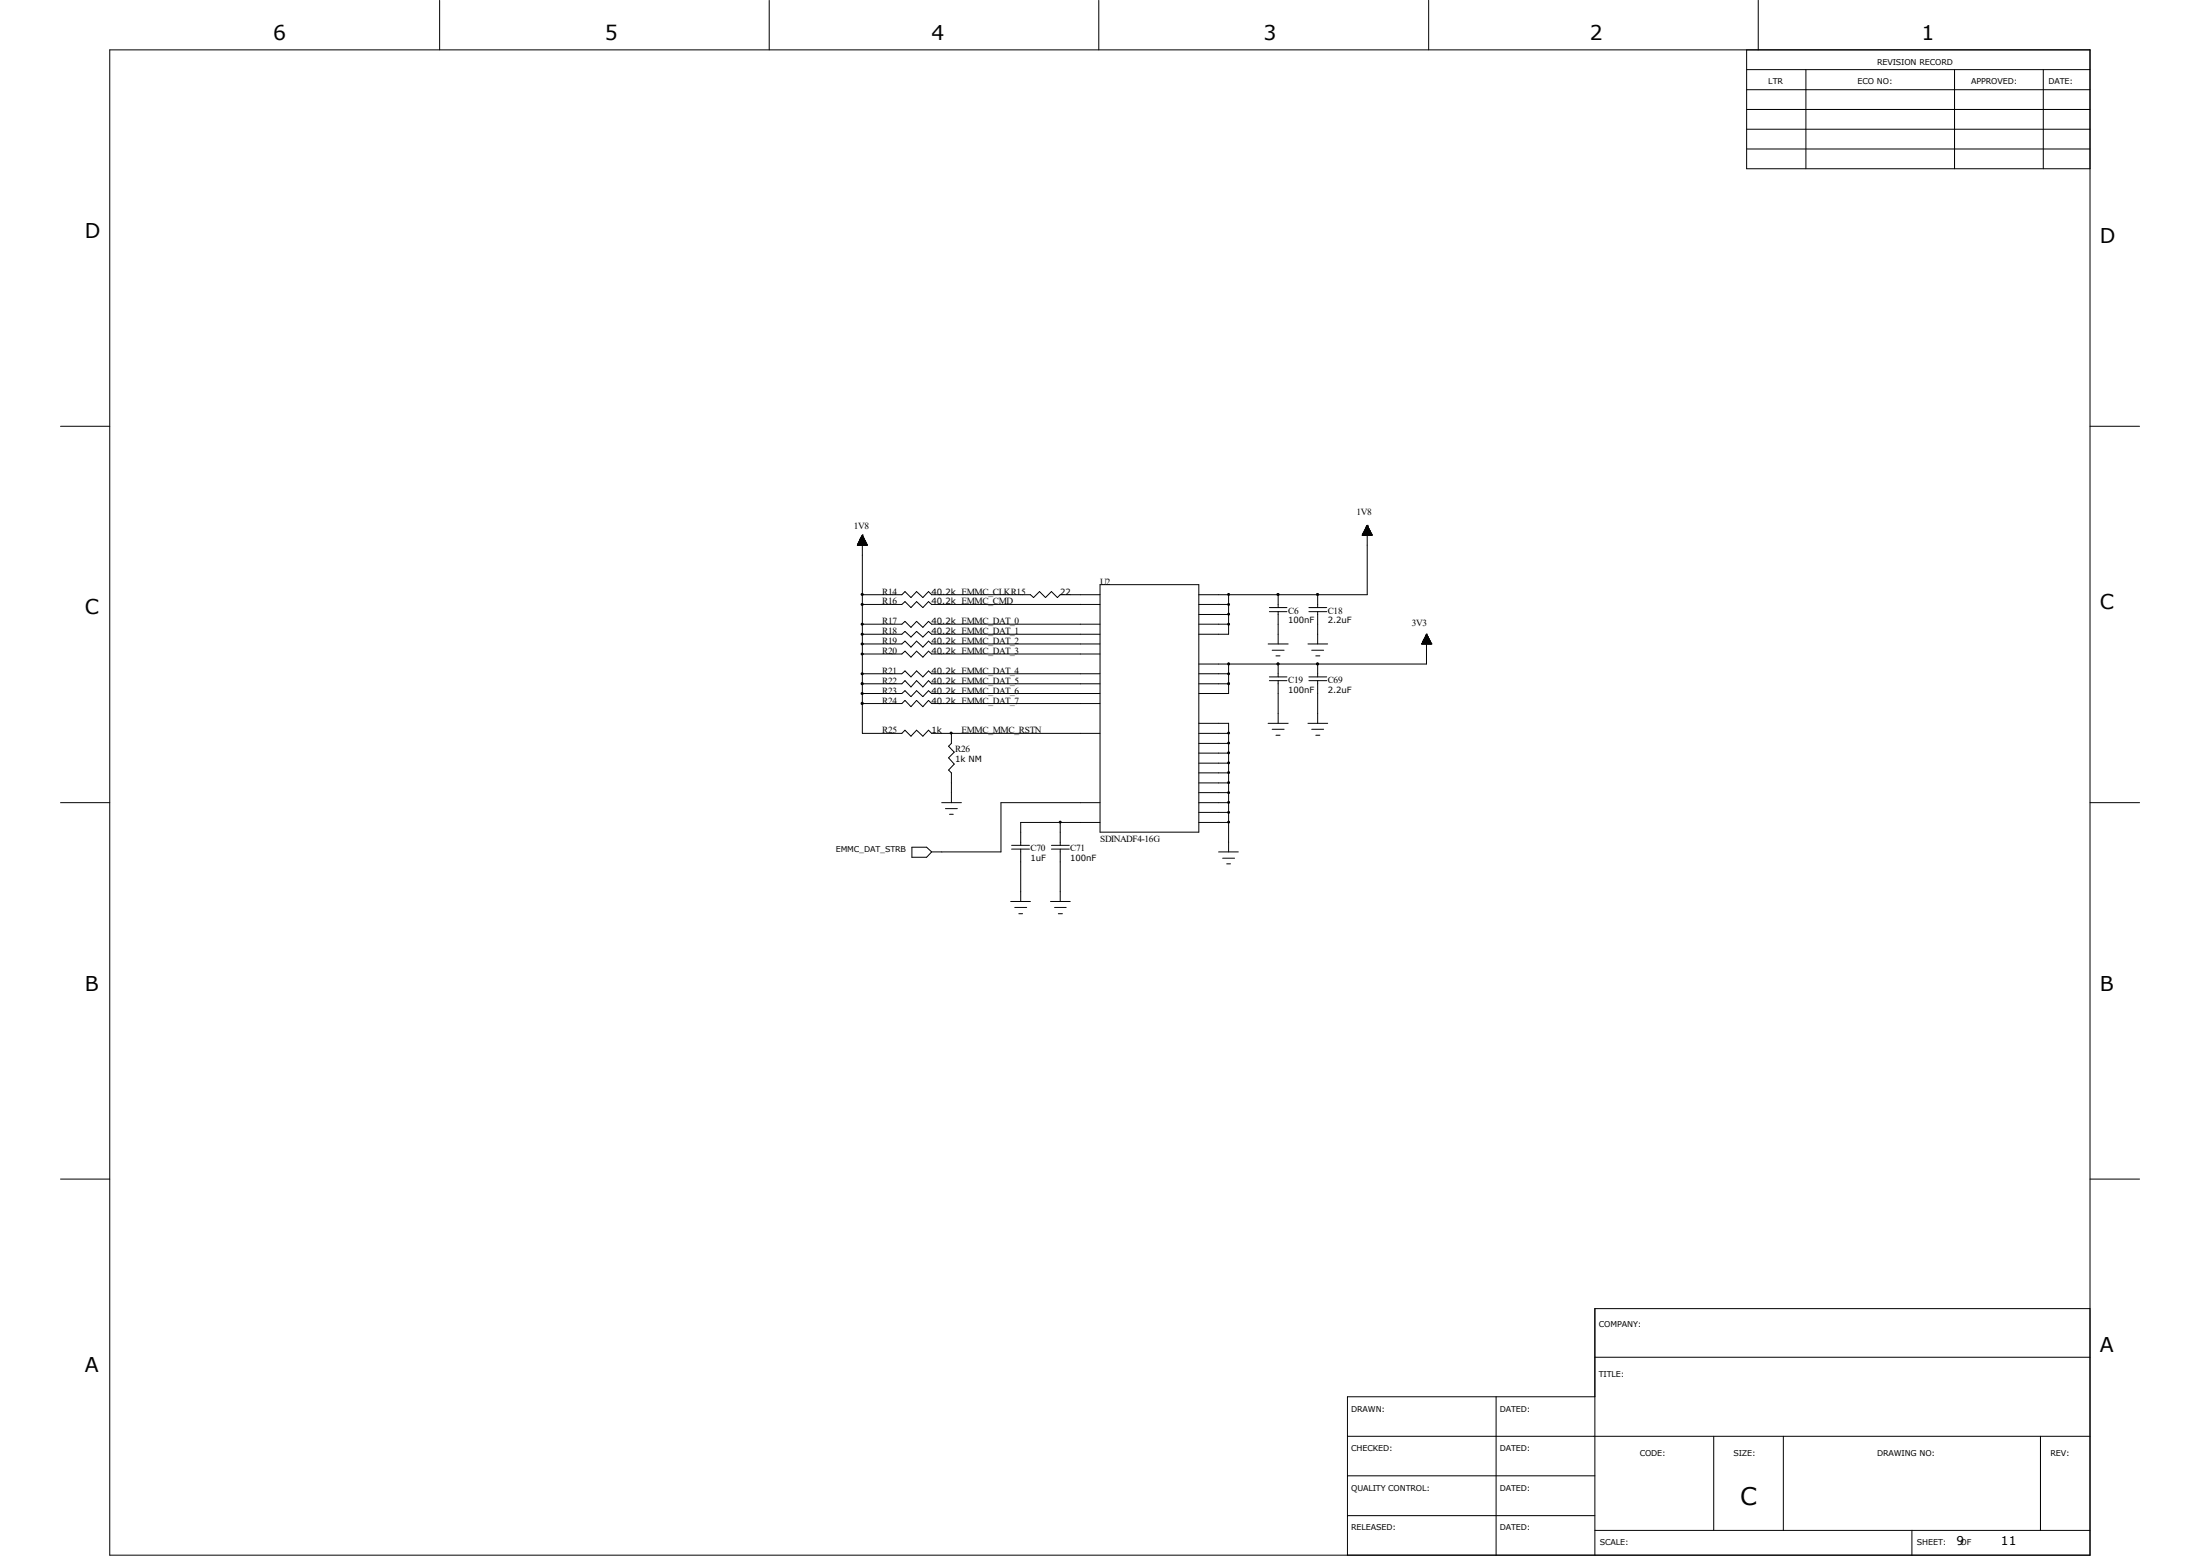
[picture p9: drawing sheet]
<svg xmlns="http://www.w3.org/2000/svg" width="297mm" height="210mm" viewBox="0 0 297 210" stroke-linecap="round" stroke-linejoin="round" font-family="sans-serif">
<g fill="none" stroke="#000" stroke-width=".14">
<path d="M14.8 6.7h267.4v203.2h-267.4zM59.4 0v6.7M103.8 0v6.7M148.3 0v6.7M192.9 0v6.7M235.8 14.8h46.4M235.8 9.4h46.4M235.8 12.1h46.4M235.8 17.4h46.4M235.8 6.7v16.1h46.4M237.4 0v6.7M243.8 9.4v13.4"/>
<path d="M263.9 9.4v13.4M275.8 9.4v13.4M235.8 20.1h46.4M8.2 57.5h6.6M282.2 57.5h6.6M115.8 73.6v-.1h1.3v.1M115.8 73.4h1.2M115.8 73.4h1.2v.2M115.8 73.4v.2M115.9 73.4h1.1M115.9 73.3h1.1v.3M115.9 73.3v.3"/>
<path d="M115.9 73.2h1M116 73.2h.9v.4M116 73.1h.9M116 73.2v.4M116 73.6v-.5h.8v.5M116 73h.8M116 73h.8v.6M116 72.9v.7M116.1 72.9h.7M116.1 72.9h.6v.7M116.1 72.8v.8M116.1 72.8h.6"/>
<path d="M116.1 72.8h.6v.8M116.1 72.7v.9M116.2 72.7h.4M116.2 72.6h.4v1M116.2 72.5v1.1M116.3 72.5h.2M116.3 72.4h.2v1.2M116.4 72.3h.1v1.3M116.4 72.2h.1M116.4 72.2v26.8h5.4l.4-.4 .8 .8 .7-.8 .9 .8 .7-.8 .5 .4h22.7M116.4 72.2l.7 1.4h-1.4zM116.5 72.3h-.1v1.3"/>
<path d="M116.5 72.4h-.2v1.2M116.6 72.6h-.4v1M148.5 78.9h13.3v33.4h-13.3zM183.9 72.2h1.3M183.9 72.1h1.3M183.9 72.1v.1M184 72.2v-.1h1.2v.1M184 72h1.2M184 72h1.1v.2M184 71.9v.3M184.1 71.9h1M184.1 72.2v-.4h.9v.4"/>
<path d="M184.1 71.8h.9M184.1 71.8h.9v.4M184.1 71.7v.5M184.2 71.7h.8M184.2 71.6h.8v.6M184.2 71.6v.6M184.2 71.6h.7M184.3 71.5h.6v.7M184.3 71.4h.5v.8M184.4 71.3h.4v.9M184.4 71.3v.9M184.4 71.3h.4"/>
<path d="M184.4 71.2h.3v1M184.4 71.2v1M184.4 71.2h.3M184.4 71.1h.3v1.1M184.4 71v1.2M184.5 71h.2M184.5 71h.2v1.2M184.6 70.9h.1M184.6 70.9v9.4h-22.8M184.6 70.9l.7 1.3h-1.4zM184.6 71h-.1v1.2M184.8 71.4h-.5v.8"/>
<path d="M184.9 71.5h-.6v.7M116.3 93.5h.2v.2h-.2zM116.3 90.8h.2v.2h-.2zM116.3 88.2h.2v.2h-.2zM116.3 86.8h.2v.2h-.2zM116.3 85.5h.2v.2h-.2zM116.3 84.2h.2v.1h-.2zM116.3 81.5h.2v.2h-.2zM116.3 80.1h.2v.2h-.2zM116.4 80.3h5.4l.4-.5 .8 .8 .7-.8 .9 .8 .7-.8 .5 .5h13.3l.4 .3 .8-.8 .8 .8 .8-.8 .8 .8 .4-.3h5.4M116.4 81.6h5.4l.4-.4 .8 .8 .7-.8 .9 .8 .7-.8 .5 .4h22.7M116.4 84.2h5.4l.4-.3 .8 .8 .7-.8 .9 .8 .7-.8 .5 .3h22.7"/>
<path d="M116.4 85.6h5.4l.4-.4 .8 .8 .7-.8 .9 .8 .7-.8 .5 .4h22.7M116.4 86.9h5.4l.4-.4 .8 .8 .7-.8 .9 .8 .7-.8 .5 .4h22.7M116.4 88.3h5.4l.4-.4 .8 .8 .7-.8 .9 .8 .7-.8 .5 .4h22.7M116.4 90.9h5.4l.4-.3 .8 .8 .7-.8 .9 .8 .7-.8 .5 .3h22.7M116.4 92.3h5.4l.4-.4 .8 .8 .7-.8 .9 .8 .7-.8 .5 .4h22.7M116.4 93.6h5.4l.4-.4 .8 .8 .7-.8 .9 .8 .7-.8 .5 .4h22.7M116.4 95h5.4l.4-.5 .8 .9 .7-.9 .9 .9 .7-.9 .5 .5h22.7M128.4 99h.1M128.4 99v1.3l-.3 .4 .7 .8-.7 .8 .7 .8-.7 .8 .3 .4v4M161.8 99h4.1M161.8 81.6h4.1M161.8 84.2h4.1"/>
<path d="M161.8 90.9h4.1M161.8 92.3h4.1M161.8 97.6h4.1v17.4M161.8 82.9h4.1M165.9 80.3v5.3h-4.1M165.9 89.6v4h-4.1M171.2 86.9h2.7M171.2 97.6h2.7M171.4 82h2.3M171.4 82.5h2.3M171.4 91.4h2.3M171.4 91.9h2.3"/>
<path d="M171.7 87.8h1.7M171.7 98.4h1.7M172.3 88.5h.5M172.3 99.2h.5M172.4 80.1h.2v.2h-.2zM172.6 89.6h.1M172.6 80.3h.1M172.6 80.3v1.7M172.6 82.5v4.4M172.6 89.6v1.8M172.6 91.9v5.7M176.6 86.9h2.6"/>
<path d="M176.6 97.6h2.6M176.7 82h2.4M176.7 82.5h2.4M176.7 91.4h2.4M176.7 91.9h2.4M177.1 87.8h1.6M177.1 98.4h1.6M177.6 88.5h.6M177.6 99.2h.6M177.8 80.1h.2v.2h-.2zM177.9 89.6h.1M177.9 80.3h.1"/>
<path d="M177.9 80.3v1.7M177.9 82.5v4.4M177.9 89.6v1.8M177.9 91.9v5.7M191.9 86.9h1.3M192 86.8h1.2M192 86.8h1.2v.1M192.1 86.9v-.2h1v.2M192.1 86.6h1M192.1 86.6h1v.3M192.1 86.5v.4M192.2 86.5h.8"/>
<path d="M192.2 86.4h.8v.5M192.2 86.4v.5M192.2 86.4h.8M192.2 86.3v.6M192.3 86.3h.7M192.3 86.2h.6v.7M192.3 86.2v.7M192.3 86.1h.6v.8M192.3 86.2h.6M192.3 86.1v.8M192.4 86.1h.4M192.4 86h.4v.9"/>
<path d="M192.4 85.9h.4v1M192.5 85.8h.2v1.1M192.5 85.8v1.1M192.5 85.8h.2M192.5 85.7h.2v1.2M192.5 85.6v1.3M192.6 85.6h.1M192.6 85.6l.7 1.3h-1.4M192.6 85.6v4h-30.8M192.6 85.6l-.7 1.3M192.7 85.9h-.3v1M192.8 86h-.4v.9"/>
<path d="M193.2 86.7h-1.2v.2M8.2 108.3h6.6M123.1 114.3h2l.7 .7-.7 .7h-2zM127.1 108.3h2.7M127.6 109.1h1.6M128.2 109.9h.5M136.6 114.1h2.4M136.6 114.6h2.4M137.8 114.6v7.1M141.9 114.1h2.5M141.9 114.6h2.5M143.1 111v3.1"/>
<path d="M143.1 114.6v7.1M148.5 108.3h-13.4v6.7h-9.3M148.5 111h-10.7v3.1M161.8 108.3h4.1M161.8 103h4.1M161.8 111h4.1M161.8 105.7h4.1M161.8 100.3h4.1M161.8 104.3h4.1M161.8 101.6h4.1M161.8 107h4.1M161.8 109.6h4.1"/>
<path d="M164.5 115h2.7M165.1 115.8h1.6M165.6 116.6h.5M282.2 108.3h6.6M136.4 121.7h2.7M137 122.5h1.6M137.5 123.3h.5M141.8 121.7h2.7M142.4 122.5h1.5M142.9 123.3h.5M8.2 159.1h6.6M282.2 159.1h6.6"/>
<path d="M282.2 176.6h-66.9v33.3M181.9 193.8h100.3M181.9 199.2h33.4M202 188.5v21.4M215.3 183.2h66.9M215.3 188.5h-33.4v21.4M231.4 193.8v12.7M240.7 193.8v12.7M275.5 193.8v12.7M181.9 204.6h33.4M215.3 206.5h66.9M258.1 206.5v3.4"/>
<circle cx="116.4" cy="94.9" r=".15"/>
<circle cx="116.4" cy="92.3" r=".15"/>
<circle cx="128.4" cy="98.9" r=".13"/>
<circle cx="165.9" cy="92.3" r=".14"/>
<circle cx="165.9" cy="89.6" r=".14"/>
<circle cx="165.9" cy="98.9" r=".13"/>
<circle cx="165.9" cy="90.9" r=".13"/>
<circle cx="165.9" cy="84.2" r=".13"/>
<circle cx="165.9" cy="82.9" r=".13"/>
<circle cx="165.9" cy="81.6" r=".13"/>
<circle cx="165.9" cy="80.2" r=".13"/>
<circle cx="172.5" cy="89.6" r=".15"/>
<circle cx="177.9" cy="89.6" r=".15"/>
<circle cx="143.1" cy="111" r=".13"/>
<circle cx="165.9" cy="100.3" r=".13"/>
<circle cx="165.9" cy="101.6" r=".13"/>
<circle cx="165.9" cy="104.3" r=".13"/>
<circle cx="165.9" cy="105.6" r=".13"/>
<circle cx="165.9" cy="111" r=".13"/>
<circle cx="165.9" cy="103" r=".13"/>
<circle cx="165.9" cy="107" r=".13"/>
<circle cx="165.9" cy="109.6" r=".13"/>
<circle cx="165.9" cy="108.3" r=".13"/>
</g>
<g fill="#000">
<path d="M116.3 93.5h.2v.2h-.2z" fill-rule="evenodd"/>
<path d="M116.3 90.8h.2v.2h-.2z" fill-rule="evenodd"/>
<path d="M116.3 88.2h.2v.2h-.2z" fill-rule="evenodd"/>
<path d="M116.3 86.8h.2v.2h-.2z" fill-rule="evenodd"/>
<path d="M116.3 85.5h.2v.2h-.2z" fill-rule="evenodd"/>
<path d="M116.3 84.2h.2v.1h-.2z" fill-rule="evenodd"/>
<path d="M116.3 81.5h.2v.2h-.2z" fill-rule="evenodd"/>
<path d="M116.3 80.1h.2v.2h-.2z" fill-rule="evenodd"/>
<path d="M172.4 80.1h.2v.2h-.2z" fill-rule="evenodd"/>
<path d="M177.8 80.1h.2v.2h-.2z" fill-rule="evenodd"/>
<circle cx="116.4" cy="94.9" r=".15"/>
<circle cx="116.4" cy="92.3" r=".15"/>
<circle cx="128.4" cy="98.9" r=".13"/>
<circle cx="165.9" cy="92.3" r=".14"/>
<circle cx="165.9" cy="89.6" r=".14"/>
<circle cx="165.9" cy="98.9" r=".13"/>
<circle cx="165.9" cy="90.9" r=".13"/>
<circle cx="165.9" cy="84.2" r=".13"/>
<circle cx="165.9" cy="82.9" r=".13"/>
<circle cx="165.9" cy="81.6" r=".13"/>
<circle cx="165.9" cy="80.2" r=".13"/>
<circle cx="172.5" cy="89.6" r=".15"/>
<circle cx="177.9" cy="89.6" r=".15"/>
<circle cx="143.1" cy="111" r=".13"/>
<circle cx="165.9" cy="100.3" r=".13"/>
<circle cx="165.9" cy="101.6" r=".13"/>
<circle cx="165.9" cy="104.3" r=".13"/>
<circle cx="165.9" cy="105.6" r=".13"/>
<circle cx="165.9" cy="111" r=".13"/>
<circle cx="165.9" cy="103" r=".13"/>
<circle cx="165.9" cy="107" r=".13"/>
<circle cx="165.9" cy="109.6" r=".13"/>
<circle cx="165.9" cy="108.3" r=".13"/>
</g>
<text font-size="3.3" x="234.9" y="203.2">C</text>
<g font-size="2.8">
<text x="36.9" y="5.4">6</text>
<text x="81.7" y="5.4">5</text>
<text x="125.8" y="5.4">4</text>
<text x="170.6" y="5.4">3</text>
<text x="214.6" y="5.4">2</text>
<text x="259.4" y="5.4">1</text>
<text x="11.5" y="32.1">D</text>
<text x="283.5" y="32.8">D</text>
<text x="11.5" y="82.9">C</text>
<text x="283.5" y="82.3">C</text>
<text x="11.5" y="133.7">B</text>
<text x="283.5" y="133.7">B</text>
<text x="11.5" y="185.2">A</text>
<text x="283.5" y="182.5">A</text>
</g>
<g font-size="1.6">
<text x="264.1" y="208.5">9</text>
<text x="270.1" y="208.5">11</text>
</g>
<g font-size="1.3">
<text x="115.3" y="71.4">1V8</text>
<text x="183.1" y="69.5">1V8</text>
<text x="119.1" y="80.3">R14</text>
<text x="119.1" y="81.6">R16</text>
<text x="148.5" y="78.9">U2</text>
<text x="173.9" y="82.8">C6</text>
<text x="179.2" y="82.8">C18</text>
<text x="119.1" y="84.2">R17</text>
<text x="119.1" y="85.6">R18</text>
<text x="119.1" y="86.9">R19</text>
<text x="119.1" y="88.3">R20</text>
<text x="190.6" y="84.5">3V3</text>
<text x="119.1" y="90.9">R21</text>
<text x="119.1" y="92.3">R22</text>
<text x="119.1" y="93.6">R23</text>
<text x="119.1" y="95">R24</text>
<text x="173.9" y="92.2">C19</text>
<text x="179.2" y="92.2">C69</text>
<text x="119.1" y="99">R25</text>
<text x="128.9" y="101.5">R26</text>
<text x="129.8" y="99">EMMC_MMC_RSTN</text>
<text x="148.5" y="113.7">SDINADF4-16G</text>
<text x="139.1" y="114.9">C70</text>
<text x="144.5" y="114.9">C71</text>
</g>
<g font-size="1.1">
<text x="238.7" y="11.4">LTR</text>
<text x="250.7" y="11.4">ECO NO:</text>
<text x="253.4" y="8.7">REVISION RECORD</text>
<text x="266.1" y="11.4">APPROVED:</text>
<text x="276.6" y="11.4">DATE:</text>
<text x="125.8" y="80.3">40.2k EMMC_CLKR15</text>
<text x="125.8" y="81.6">40.2k EMMC_CMD</text>
<text x="143.1" y="80.3">22</text>
<text x="125.8" y="84.2">40.2k EMMC_DAT_0</text>
<text x="125.8" y="85.6">40.2k EMMC_DAT_1</text>
<text x="125.8" y="86.9">40.2k EMMC_DAT_2</text>
<text x="125.8" y="88.3">40.2k EMMC_DAT_3</text>
<text x="173.9" y="84.1">100nF</text>
<text x="179.2" y="84.1">2.2uF</text>
<text x="125.8" y="90.9">40.2k EMMC_DAT_4</text>
<text x="125.8" y="92.3">40.2k EMMC_DAT_5</text>
<text x="125.8" y="93.6">40.2k EMMC_DAT_6</text>
<text x="125.8" y="95">40.2k EMMC_DAT_7</text>
<text x="173.9" y="93.5">100nF</text>
<text x="179.2" y="93.5">2.2uF</text>
<text x="125.8" y="99">1k</text>
<text x="128.9" y="102.8">1k NM</text>
<text x="112.8" y="115">EMMC_DAT_STRB</text>
<text x="139.1" y="116.2">1uF</text>
<text x="144.5" y="116.2">100nF</text>
<text x="215.9" y="179.2">COMPANY:</text>
<text x="215.9" y="185.8">TITLE:</text>
<text x="182.4" y="190.5">DRAWN:</text>
<text x="202.5" y="190.5">DATED:</text>
<text x="182.4" y="195.9">CHECKED:</text>
<text x="202.5" y="195.9">DATED:</text>
<text x="221.4" y="196.5">CODE:</text>
<text x="234" y="196.5">SIZE:</text>
<text x="253.4" y="196.5">DRAWING NO:</text>
<text x="276.8" y="196.5">REV:</text>
<text x="182.4" y="201.2">QUALITY CONTROL:</text>
<text x="202.5" y="201.2">DATED:</text>
<text x="182.4" y="206.5">RELEASED:</text>
<text x="202.5" y="206.5">DATED:</text>
<text x="216" y="208.6">SCALE:</text>
<text x="258.8" y="208.6">SHEET:</text>
<text x="264.7" y="208.6">OF</text>
</g>
</svg>
